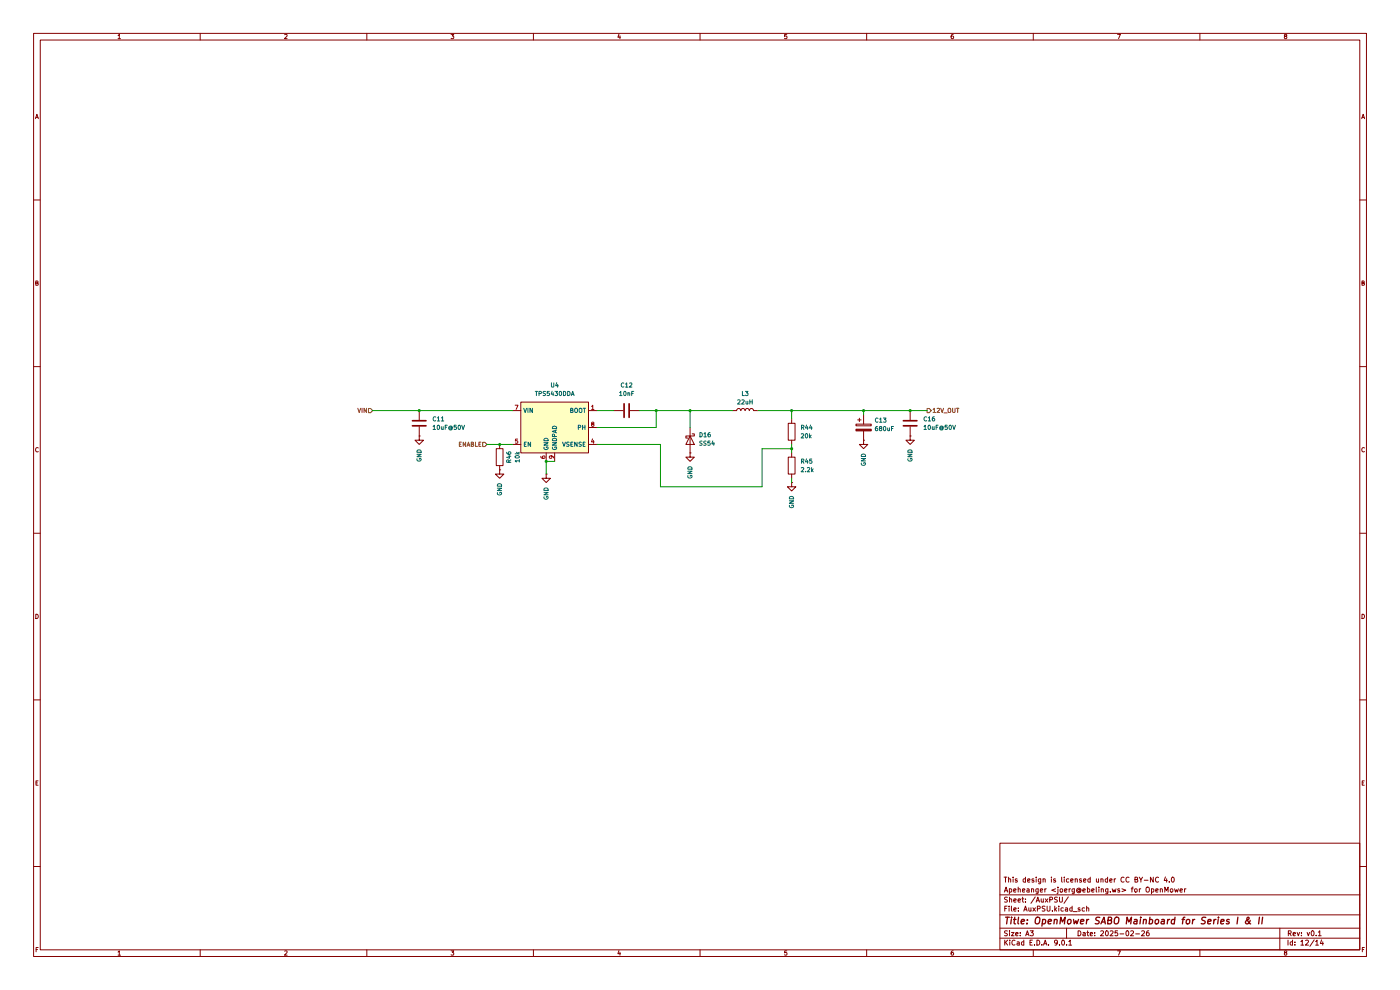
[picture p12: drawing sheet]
(kicad_sch
 (version 20250114)
 (generator "eeschema")
 (generator_version "9.0")
 (paper "A3")
 (title_block
  (title "OpenMower SABO Mainboard for Series I & II")
  (date "2025-02-26")
  (rev "v0.1")
  (company "Apeheanger <joerg@ebeling.ws> for OpenMower")
  (comment 1 "This design is licensed under CC BY-NC 4.0"))
 (lib_symbols
  (symbol "Device:C"
   (pin_numbers (hide yes))
   (pin_names
    (offset 0.254)) (exclude_from_sim no) (in_bom yes) (on_board yes)
   (property "Reference" "C" (at 0.635 2.54 0) (effects (font (size 1.27 1.27)) (justify left)))
   (property "Value" "C" (at 0.635 -2.54 0) (effects (font (size 1.27 1.27)) (justify left)))
   (property "Footprint" "" (at 0.9652 -3.81 0) (effects (font (size 1.27 1.27)) (hide yes)))
   (property "Datasheet" "~" (at 0 0 0) (effects (font (size 1.27 1.27)) (hide yes)))
   (property "Description" "Unpolarized capacitor" (at 0 0 0) (effects (font (size 1.27 1.27)) (hide yes)))
   (symbol "C_0_1"
    (polyline (pts (xy -2.032 0.762) (xy 2.032 0.762)) (stroke (width 0.508) (type default)) (fill (type none)))
    (polyline (pts (xy -2.032 -0.762) (xy 2.032 -0.762)) (stroke (width 0.508) (type default)) (fill (type none))))
   (symbol "C_1_1"
    (pin passive line (at 0 3.81 270) (length 2.794) (name "~" (effects (font (size 1.27 1.27)))) (number "1" (effects (font (size 1.27 1.27)))))
    (pin passive line (at 0 -3.81 90) (length 2.794) (name "~" (effects (font (size 1.27 1.27)))) (number "2" (effects (font (size 1.27 1.27))))))
   (embedded_fonts no))
  (symbol "Device:C_Polarized"
   (pin_numbers (hide yes))
   (pin_names
    (offset 0.254)) (exclude_from_sim no) (in_bom yes) (on_board yes)
   (property "Reference" "C" (at 0.635 2.54 0) (effects (font (size 1.27 1.27)) (justify left)))
   (property "Value" "C_Polarized" (at 0.635 -2.54 0) (effects (font (size 1.27 1.27)) (justify left)))
   (property "Footprint" "" (at 0.9652 -3.81 0) (effects (font (size 1.27 1.27)) (hide yes)))
   (property "Datasheet" "~" (at 0 0 0) (effects (font (size 1.27 1.27)) (hide yes)))
   (property "Description" "Polarized capacitor" (at 0 0 0) (effects (font (size 1.27 1.27)) (hide yes)))
   (symbol "C_Polarized_0_1"
    (rectangle (start -2.286 0.508) (end 2.286 1.016) (stroke (width 0) (type default)) (fill (type none)))
    (polyline (pts (xy -1.778 2.286) (xy -0.762 2.286)) (stroke (width 0) (type default)) (fill (type none)))
    (polyline (pts (xy -1.27 2.794) (xy -1.27 1.778)) (stroke (width 0) (type default)) (fill (type none)))
    (rectangle (start 2.286 -0.508) (end -2.286 -1.016) (stroke (width 0) (type default)) (fill (type outline))))
   (symbol "C_Polarized_1_1"
    (pin passive line (at 0 3.81 270) (length 2.794) (name "~" (effects (font (size 1.27 1.27)))) (number "1" (effects (font (size 1.27 1.27)))))
    (pin passive line (at 0 -3.81 90) (length 2.794) (name "~" (effects (font (size 1.27 1.27)))) (number "2" (effects (font (size 1.27 1.27))))))
   (embedded_fonts no))
  (symbol "Device:D_Schottky"
   (pin_numbers (hide yes))
   (pin_names
    (offset 1.016) (hide yes)) (exclude_from_sim no) (in_bom yes) (on_board yes)
   (property "Reference" "D" (at 0 2.54 0) (effects (font (size 1.27 1.27))))
   (property "Value" "D_Schottky" (at 0 -2.54 0) (effects (font (size 1.27 1.27))))
   (property "Footprint" "" (at 0 0 0) (effects (font (size 1.27 1.27)) (hide yes)))
   (property "Datasheet" "~" (at 0 0 0) (effects (font (size 1.27 1.27)) (hide yes)))
   (property "Description" "Schottky diode" (at 0 0 0) (effects (font (size 1.27 1.27)) (hide yes)))
   (symbol "D_Schottky_0_1"
    (polyline (pts (xy -1.905 0.635) (xy -1.905 1.27) (xy -1.27 1.27) (xy -1.27 -1.27) (xy -0.635 -1.27) (xy -0.635 -0.635)) (stroke (width 0.254) (type default)) (fill (type none)))
    (polyline (pts (xy 1.27 1.27) (xy 1.27 -1.27) (xy -1.27 0) (xy 1.27 1.27)) (stroke (width 0.254) (type default)) (fill (type none)))
    (polyline (pts (xy 1.27 0) (xy -1.27 0)) (stroke (width 0) (type default)) (fill (type none))))
   (symbol "D_Schottky_1_1"
    (pin passive line (at -3.81 0 0) (length 2.54) (name "K" (effects (font (size 1.27 1.27)))) (number "1" (effects (font (size 1.27 1.27)))))
    (pin passive line (at 3.81 0 180) (length 2.54) (name "A" (effects (font (size 1.27 1.27)))) (number "2" (effects (font (size 1.27 1.27))))))
   (embedded_fonts no))
  (symbol "Device:L"
   (pin_numbers (hide yes))
   (pin_names
    (offset 1.016) (hide yes)) (exclude_from_sim no) (in_bom yes) (on_board yes)
   (property "Reference" "L" (at -1.27 0 90) (effects (font (size 1.27 1.27))))
   (property "Value" "L" (at 1.905 0 90) (effects (font (size 1.27 1.27))))
   (property "Footprint" "" (at 0 0 0) (effects (font (size 1.27 1.27)) (hide yes)))
   (property "Datasheet" "~" (at 0 0 0) (effects (font (size 1.27 1.27)) (hide yes)))
   (property "Description" "Inductor" (at 0 0 0) (effects (font (size 1.27 1.27)) (hide yes)))
   (symbol "L_0_1"
    (arc (start 0 2.54) (mid 0.6323 1.905) (end 0 1.27) (stroke (width 0) (type default)) (fill (type none)))
    (arc (start 0 1.27) (mid 0.6323 0.635) (end 0 0) (stroke (width 0) (type default)) (fill (type none)))
    (arc (start 0 0) (mid 0.6323 -0.635) (end 0 -1.27) (stroke (width 0) (type default)) (fill (type none)))
    (arc (start 0 -1.27) (mid 0.6323 -1.905) (end 0 -2.54) (stroke (width 0) (type default)) (fill (type none))))
   (symbol "L_1_1"
    (pin passive line (at 0 3.81 270) (length 1.27) (name "1" (effects (font (size 1.27 1.27)))) (number "1" (effects (font (size 1.27 1.27)))))
    (pin passive line (at 0 -3.81 90) (length 1.27) (name "2" (effects (font (size 1.27 1.27)))) (number "2" (effects (font (size 1.27 1.27))))))
   (embedded_fonts no))
  (symbol "Device:R"
   (pin_numbers (hide yes))
   (pin_names
    (offset 0)) (exclude_from_sim no) (in_bom yes) (on_board yes)
   (property "Reference" "R" (at 2.032 0 90) (effects (font (size 1.27 1.27))))
   (property "Value" "R" (at 0 0 90) (effects (font (size 1.27 1.27))))
   (property "Footprint" "" (at -1.778 0 90) (effects (font (size 1.27 1.27)) (hide yes)))
   (property "Datasheet" "~" (at 0 0 0) (effects (font (size 1.27 1.27)) (hide yes)))
   (property "Description" "Resistor" (at 0 0 0) (effects (font (size 1.27 1.27)) (hide yes)))
   (symbol "R_0_1"
    (rectangle (start -1.016 -2.54) (end 1.016 2.54) (stroke (width 0.254) (type default)) (fill (type none))))
   (symbol "R_1_1"
    (pin passive line (at 0 3.81 270) (length 1.27) (name "~" (effects (font (size 1.27 1.27)))) (number "1" (effects (font (size 1.27 1.27)))))
    (pin passive line (at 0 -3.81 90) (length 1.27) (name "~" (effects (font (size 1.27 1.27)))) (number "2" (effects (font (size 1.27 1.27))))))
   (embedded_fonts no))
  (symbol "Regulator_Switching:TPS5430DDA" (exclude_from_sim no) (in_bom yes) (on_board yes)
   (property "Reference" "U" (at -10.16 8.89 0) (effects (font (size 1.27 1.27)) (justify left)))
   (property "Value" "TPS5430DDA" (at -1.27 8.89 0) (effects (font (size 1.27 1.27)) (justify left)))
   (property "Footprint" "Package_SO:TI_SO-PowerPAD-8_ThermalVias" (at 1.27 -8.89 0) (effects (font (size 1.27 1.27)
    (italic yes)) (justify left) (hide yes)))
   (property "Datasheet" "http://www.ti.com/lit/ds/symlink/tps5430.pdf" (at 0 0 0) (effects (font (size 1.27 1.27)) (hide yes)))
   (property "Description" "3A, Step Down Swift Converter, Adjustable Output Voltage, 5.5-36V Input Voltage, PowerSO-8" (at 0 0 0) (effects (font (size 1.27 1.27)) (hide yes)))
   (symbol "TPS5430DDA_0_1"
    (rectangle (start -10.16 7.62) (end 10.16 -7.62) (stroke (width 0.254) (type default)) (fill (type background))))
   (symbol "TPS5430DDA_1_1"
    (pin power_in line (at -12.7 5.08 0) (length 2.54) (name "VIN" (effects (font (size 1.27 1.27)))) (number "7" (effects (font (size 1.27 1.27)))))
    (pin input line (at -12.7 -5.08 0) (length 2.54) (name "EN" (effects (font (size 1.27 1.27)))) (number "5" (effects (font (size 1.27 1.27)))))
    (pin no_connect line (at -10.16 2.54 0) (length 2.54) (hide yes) (name "NC" (effects (font (size 1.27 1.27)))) (number "2" (effects (font (size 1.27 1.27)))))
    (pin no_connect line (at -10.16 -2.54 0) (length 2.54) (hide yes) (name "NC" (effects (font (size 1.27 1.27)))) (number "3" (effects (font (size 1.27 1.27)))))
    (pin power_in line (at -2.54 -10.16 90) (length 2.54) (name "GND" (effects (font (size 1.27 1.27)))) (number "6" (effects (font (size 1.27 1.27)))))
    (pin power_in line (at 0 -10.16 90) (length 2.54) (name "GNDPAD" (effects (font (size 1.27 1.27)))) (number "9" (effects (font (size 1.27 1.27)))))
    (pin input line (at 12.7 5.08 180) (length 2.54) (name "BOOT" (effects (font (size 1.27 1.27)))) (number "1" (effects (font (size 1.27 1.27)))))
    (pin output line (at 12.7 0 180) (length 2.54) (name "PH" (effects (font (size 1.27 1.27)))) (number "8" (effects (font (size 1.27 1.27)))))
    (pin input line (at 12.7 -5.08 180) (length 2.54) (name "VSENSE" (effects (font (size 1.27 1.27)))) (number "4" (effects (font (size 1.27 1.27))))))
   (embedded_fonts no))
  (symbol "power:GND"
   (power)
   (pin_numbers (hide yes))
   (pin_names
    (offset 0) (hide yes)) (exclude_from_sim no) (in_bom yes) (on_board yes)
   (property "Reference" "#PWR" (at 0 -6.35 0) (effects (font (size 1.27 1.27)) (hide yes)))
   (property "Value" "GND" (at 0 -3.81 0) (effects (font (size 1.27 1.27))))
   (property "Footprint" "" (at 0 0 0) (effects (font (size 1.27 1.27)) (hide yes)))
   (property "Datasheet" "" (at 0 0 0) (effects (font (size 1.27 1.27)) (hide yes)))
   (property "Description" "Power symbol creates a global label with name \"GND\" , ground" (at 0 0 0) (effects (font (size 1.27 1.27)) (hide yes)))
   (symbol "GND_0_1"
    (polyline (pts (xy 0 0) (xy 0 -1.27) (xy 1.27 -1.27) (xy 0 -2.54) (xy -1.27 -1.27) (xy 0 -1.27)) (stroke (width 0) (type default)) (fill (type none))))
   (symbol "GND_1_1"
    (pin power_in line (at 0 0 270) (length 0) (name "~" (effects (font (size 1.27 1.27)))) (number "1" (effects (font (size 1.27 1.27))))))
   (embedded_fonts no)))
 (junction
  (at 149.86 133.35)
  (diameter 0)
  (color 0 0 0 0))
 (junction
  (at 237.49 123.19)
  (diameter 0)
  (color 0 0 0 0))
 (junction
  (at 163.83 138.43)
  (diameter 0)
  (color 0 0 0 0))
 (junction
  (at 237.49 134.62)
  (diameter 0)
  (color 0 0 0 0))
 (junction
  (at 196.85 123.19)
  (diameter 0)
  (color 0 0 0 0))
 (junction
  (at 125.73 123.19)
  (diameter 0)
  (color 0 0 0 0))
 (junction
  (at 259.08 123.19)
  (diameter 0)
  (color 0 0 0 0))
 (junction
  (at 273.05 123.19)
  (diameter 0)
  (color 0 0 0 0))
 (junction
  (at 207.01 123.19)
  (diameter 0)
  (color 0 0 0 0))
 (wire
  (pts (xy 196.85 123.19) (xy 191.77 123.19))
  (stroke (width 0) (type default)))
 (wire
  (pts (xy 207.01 128.27) (xy 207.01 123.19))
  (stroke (width 0) (type default)))
 (wire
  (pts (xy 237.49 133.35) (xy 237.49 134.62))
  (stroke (width 0) (type default)))
 (wire
  (pts (xy 259.08 124.46) (xy 259.08 123.19))
  (stroke (width 0) (type default)))
 (wire
  (pts (xy 125.73 123.19) (xy 153.67 123.19))
  (stroke (width 0) (type default)))
 (wire
  (pts (xy 163.83 142.24) (xy 163.83 138.43))
  (stroke (width 0) (type default)))
 (wire
  (pts (xy 149.86 133.35) (xy 153.67 133.35))
  (stroke (width 0) (type default)))
 (wire
  (pts (xy 207.01 123.19) (xy 219.71 123.19))
  (stroke (width 0) (type default)))
 (wire
  (pts (xy 228.6 146.05) (xy 228.6 134.62))
  (stroke (width 0) (type default)))
 (wire
  (pts (xy 273.05 123.19) (xy 278.13 123.19))
  (stroke (width 0) (type default)))
 (wire
  (pts (xy 237.49 143.51) (xy 237.49 144.78))
  (stroke (width 0) (type default)))
 (wire
  (pts (xy 259.08 123.19) (xy 273.05 123.19))
  (stroke (width 0) (type default)))
 (wire
  (pts (xy 179.07 123.19) (xy 184.15 123.19))
  (stroke (width 0) (type default)))
 (wire
  (pts (xy 237.49 123.19) (xy 237.49 125.73))
  (stroke (width 0) (type default)))
 (wire
  (pts (xy 111.76 123.19) (xy 125.73 123.19))
  (stroke (width 0) (type default)))
 (wire
  (pts (xy 237.49 134.62) (xy 237.49 135.89))
  (stroke (width 0) (type default)))
 (wire
  (pts (xy 196.85 128.27) (xy 196.85 123.19))
  (stroke (width 0) (type default)))
 (wire
  (pts (xy 227.33 123.19) (xy 237.49 123.19))
  (stroke (width 0) (type default)))
 (wire
  (pts (xy 228.6 134.62) (xy 237.49 134.62))
  (stroke (width 0) (type default)))
 (wire
  (pts (xy 198.12 133.35) (xy 198.12 146.05))
  (stroke (width 0) (type default)))
 (wire
  (pts (xy 259.08 123.19) (xy 237.49 123.19))
  (stroke (width 0) (type default)))
 (wire
  (pts (xy 146.05 133.35) (xy 149.86 133.35))
  (stroke (width 0) (type default)))
 (wire
  (pts (xy 163.83 138.43) (xy 166.37 138.43))
  (stroke (width 0) (type default)))
 (wire
  (pts (xy 207.01 123.19) (xy 196.85 123.19))
  (stroke (width 0) (type default)))
 (wire
  (pts (xy 198.12 146.05) (xy 228.6 146.05))
  (stroke (width 0) (type default)))
 (wire
  (pts (xy 179.07 128.27) (xy 196.85 128.27))
  (stroke (width 0) (type default)))
 (wire
  (pts (xy 179.07 133.35) (xy 198.12 133.35))
  (stroke (width 0) (type default)))
 (hierarchical_label "ENABLE"
  (shape input)
  (at 146.05 133.35 180)
  (effects (font (size 1.27 1.27)) (justify right)))
 (hierarchical_label "VIN"
  (shape input)
  (at 111.76 123.19 180)
  (effects (font (size 1.27 1.27)) (justify right)))
 (hierarchical_label "12V_OUT"
  (shape output)
  (at 278.13 123.19 0)
  (effects (font (size 1.27 1.27)) (justify left)))
 (symbol
  (lib_id "Device:L")
  (at 223.52 123.19 90)
  (unit 1)
  (exclude_from_sim no)
  (in_bom yes)
  (on_board yes)
  (dnp no)
  (fields_autoplaced yes)
  (property "Reference" "L3" (at 223.52 118.11 90) (effects (font (size 1.27 1.27))))
  (property "Value" "22uH" (at 223.52 120.65 90) (effects (font (size 1.27 1.27))))
  (property "Footprint" "Inductor_SMD:L_Sunlord_MWSA1004S" (at 223.52 123.19 0) (effects (font (size 1.27 1.27)) (hide yes)))
  (property "Datasheet" "~" (at 223.52 123.19 0) (effects (font (size 1.27 1.27)) (hide yes)))
  (property "Description" "Inductor" (at 223.52 123.19 0) (effects (font (size 1.27 1.27)) (hide yes)))
  (property "JLC" "C408489" (at 223.52 123.19 0) (effects (font (size 1.27 1.27)) (hide yes)))
  (pin "1")
  (pin "2"))
 (symbol
  (lib_id "power:GND")
  (at 125.73 130.81 0)
  (mirror y)
  (unit 1)
  (exclude_from_sim no)
  (in_bom yes)
  (on_board yes)
  (dnp no)
  (property "Reference" "#PWR026" (at 125.73 137.16 0) (effects (font (size 1.27 1.27)) (hide yes)))
  (property "Value" "GND" (at 125.7301 134.62 90) (effects (font (size 1.27 1.27)) (justify right)))
  (property "Footprint" "" (at 125.73 130.81 0) (effects (font (size 1.27 1.27)) (hide yes)))
  (property "Datasheet" "" (at 125.73 130.81 0) (effects (font (size 1.27 1.27)) (hide yes)))
  (property "Description" "Power symbol creates a global label with name \"GND\" , ground" (at 125.73 130.81 0) (effects (font (size 1.27 1.27)) (hide yes)))
  (pin "1"))
 (symbol
  (lib_id "Device:R")
  (at 149.86 137.16 0)
  (mirror y)
  (unit 1)
  (exclude_from_sim no)
  (in_bom yes)
  (on_board yes)
  (dnp no)
  (property "Reference" "R46" (at 152.654 137.16 90) (effects (font (size 1.27 1.27))))
  (property "Value" "10k" (at 155.194 137.16 90) (effects (font (size 1.27 1.27))))
  (property "Footprint" "Resistor_SMD:R_0402_1005Metric" (at 151.638 137.16 90) (effects (font (size 1.27 1.27)) (hide yes)))
  (property "Datasheet" "~" (at 149.86 137.16 0) (effects (font (size 1.27 1.27)) (hide yes)))
  (property "Description" "62.5mW Thick Film Resistors 50V ±100ppm/℃ ±1% 10kΩ 0402 Chip Resistor" (at 149.86 137.16 0) (effects (font (size 1.27 1.27)) (hide yes)))
  (property "JLC" "C25744" (at 149.86 137.16 0) (effects (font (size 1.27 1.27)) (hide yes)))
  (pin "2")
  (pin "1"))
 (symbol
  (lib_id "Device:R")
  (at 237.49 129.54 0)
  (unit 1)
  (exclude_from_sim no)
  (in_bom yes)
  (on_board yes)
  (dnp no)
  (fields_autoplaced yes)
  (property "Reference" "R44" (at 240.03 128.2699 0) (effects (font (size 1.27 1.27)) (justify left)))
  (property "Value" "20k" (at 240.03 130.8099 0) (effects (font (size 1.27 1.27)) (justify left)))
  (property "Footprint" "Resistor_SMD:R_0805_2012Metric" (at 235.712 129.54 90) (effects (font (size 1.27 1.27)) (hide yes)))
  (property "Datasheet" "~" (at 237.49 129.54 0) (effects (font (size 1.27 1.27)) (hide yes)))
  (property "Description" "Resistor" (at 237.49 129.54 0) (effects (font (size 1.27 1.27)) (hide yes)))
  (property "JLC" "C4328" (at 237.49 129.54 0) (effects (font (size 1.27 1.27)) (hide yes)))
  (pin "1")
  (pin "2"))
 (symbol
  (lib_id "power:GND")
  (at 273.05 130.81 0)
  (mirror y)
  (unit 1)
  (exclude_from_sim no)
  (in_bom yes)
  (on_board yes)
  (dnp no)
  (property "Reference" "#PWR0126" (at 273.05 137.16 0) (effects (font (size 1.27 1.27)) (hide yes)))
  (property "Value" "GND" (at 273.0501 134.62 90) (effects (font (size 1.27 1.27)) (justify right)))
  (property "Footprint" "" (at 273.05 130.81 0) (effects (font (size 1.27 1.27)) (hide yes)))
  (property "Datasheet" "" (at 273.05 130.81 0) (effects (font (size 1.27 1.27)) (hide yes)))
  (property "Description" "Power symbol creates a global label with name \"GND\" , ground" (at 273.05 130.81 0) (effects (font (size 1.27 1.27)) (hide yes)))
  (pin "1"))
 (symbol
  (lib_id "power:GND")
  (at 207.01 135.89 0)
  (mirror y)
  (unit 1)
  (exclude_from_sim no)
  (in_bom yes)
  (on_board yes)
  (dnp no)
  (property "Reference" "#PWR027" (at 207.01 142.24 0) (effects (font (size 1.27 1.27)) (hide yes)))
  (property "Value" "GND" (at 207.0101 139.7 90) (effects (font (size 1.27 1.27)) (justify right)))
  (property "Footprint" "" (at 207.01 135.89 0) (effects (font (size 1.27 1.27)) (hide yes)))
  (property "Datasheet" "" (at 207.01 135.89 0) (effects (font (size 1.27 1.27)) (hide yes)))
  (property "Description" "Power symbol creates a global label with name \"GND\" , ground" (at 207.01 135.89 0) (effects (font (size 1.27 1.27)) (hide yes)))
  (pin "1"))
 (symbol
  (lib_id "Regulator_Switching:TPS5430DDA")
  (at 166.37 128.27 0)
  (unit 1)
  (exclude_from_sim no)
  (in_bom yes)
  (on_board yes)
  (dnp no)
  (fields_autoplaced yes)
  (property "Reference" "U4" (at 166.37 115.57 0) (effects (font (size 1.27 1.27))))
  (property "Value" "TPS5430DDA" (at 166.37 118.11 0) (effects (font (size 1.27 1.27))))
  (property "Footprint" "Package_SO:TI_SO-PowerPAD-8_ThermalVias" (at 167.64 137.16 0) (effects (font (size 1.27 1.27)
    (italic yes)) (justify left) (hide yes)))
  (property "Datasheet" "http://www.ti.com/lit/ds/symlink/tps5430.pdf" (at 166.37 128.27 0) (effects (font (size 1.27 1.27)) (hide yes)))
  (property "Description" "3A, Step Down Swift Converter, Adjustable Output Voltage, 5.5-36V Input Voltage, PowerSO-8" (at 166.37 128.27 0) (effects (font (size 1.27 1.27)) (hide yes)))
  (property "JLC" "C9864" (at 166.37 128.27 0) (effects (font (size 1.27 1.27)) (hide yes)))
  (pin "9")
  (pin "4")
  (pin "2")
  (pin "5")
  (pin "1")
  (pin "3")
  (pin "6")
  (pin "8")
  (pin "7"))
 (symbol
  (lib_id "Device:R")
  (at 237.49 139.7 0)
  (unit 1)
  (exclude_from_sim no)
  (in_bom yes)
  (on_board yes)
  (dnp no)
  (fields_autoplaced yes)
  (property "Reference" "R45" (at 240.03 138.4299 0) (effects (font (size 1.27 1.27)) (justify left)))
  (property "Value" "2.2k" (at 240.03 140.9699 0) (effects (font (size 1.27 1.27)) (justify left)))
  (property "Footprint" "Resistor_SMD:R_0805_2012Metric" (at 235.712 139.7 90) (effects (font (size 1.27 1.27)) (hide yes)))
  (property "Datasheet" "~" (at 237.49 139.7 0) (effects (font (size 1.27 1.27)) (hide yes)))
  (property "Description" "Resistor" (at 237.49 139.7 0) (effects (font (size 1.27 1.27)) (hide yes)))
  (property "JLC" "C17520" (at 237.49 139.7 0) (effects (font (size 1.27 1.27)) (hide yes)))
  (pin "1")
  (pin "2"))
 (symbol
  (lib_id "power:GND")
  (at 149.86 140.97 0)
  (mirror y)
  (unit 1)
  (exclude_from_sim no)
  (in_bom yes)
  (on_board yes)
  (dnp no)
  (property "Reference" "#PWR030" (at 149.86 147.32 0) (effects (font (size 1.27 1.27)) (hide yes)))
  (property "Value" "GND" (at 149.8601 144.78 90) (effects (font (size 1.27 1.27)) (justify right)))
  (property "Footprint" "" (at 149.86 140.97 0) (effects (font (size 1.27 1.27)) (hide yes)))
  (property "Datasheet" "" (at 149.86 140.97 0) (effects (font (size 1.27 1.27)) (hide yes)))
  (property "Description" "Power symbol creates a global label with name \"GND\" , ground" (at 149.86 140.97 0) (effects (font (size 1.27 1.27)) (hide yes)))
  (pin "1"))
 (symbol
  (lib_id "power:GND")
  (at 163.83 142.24 0)
  (mirror y)
  (unit 1)
  (exclude_from_sim no)
  (in_bom yes)
  (on_board yes)
  (dnp no)
  (property "Reference" "#PWR025" (at 163.83 148.59 0) (effects (font (size 1.27 1.27)) (hide yes)))
  (property "Value" "GND" (at 163.8301 146.05 90) (effects (font (size 1.27 1.27)) (justify right)))
  (property "Footprint" "" (at 163.83 142.24 0) (effects (font (size 1.27 1.27)) (hide yes)))
  (property "Datasheet" "" (at 163.83 142.24 0) (effects (font (size 1.27 1.27)) (hide yes)))
  (property "Description" "Power symbol creates a global label with name \"GND\" , ground" (at 163.83 142.24 0) (effects (font (size 1.27 1.27)) (hide yes)))
  (pin "1"))
 (symbol
  (lib_id "power:GND")
  (at 237.49 144.78 0)
  (mirror y)
  (unit 1)
  (exclude_from_sim no)
  (in_bom yes)
  (on_board yes)
  (dnp no)
  (property "Reference" "#PWR028" (at 237.49 151.13 0) (effects (font (size 1.27 1.27)) (hide yes)))
  (property "Value" "GND" (at 237.4901 148.59 90) (effects (font (size 1.27 1.27)) (justify right)))
  (property "Footprint" "" (at 237.49 144.78 0) (effects (font (size 1.27 1.27)) (hide yes)))
  (property "Datasheet" "" (at 237.49 144.78 0) (effects (font (size 1.27 1.27)) (hide yes)))
  (property "Description" "Power symbol creates a global label with name \"GND\" , ground" (at 237.49 144.78 0) (effects (font (size 1.27 1.27)) (hide yes)))
  (pin "1"))
 (symbol
  (lib_id "Device:C")
  (at 125.73 127 0)
  (unit 1)
  (exclude_from_sim no)
  (in_bom yes)
  (on_board yes)
  (dnp no)
  (fields_autoplaced yes)
  (property "Reference" "C11" (at 129.54 125.7299 0) (effects (font (size 1.27 1.27)) (justify left)))
  (property "Value" "10uF@50V" (at 129.54 128.2699 0) (effects (font (size 1.27 1.27)) (justify left)))
  (property "Footprint" "Capacitor_SMD:C_1206_3216Metric" (at 126.6952 130.81 0) (effects (font (size 1.27 1.27)) (hide yes)))
  (property "Datasheet" "~" (at 125.73 127 0) (effects (font (size 1.27 1.27)) (hide yes)))
  (property "Description" "Unpolarized capacitor" (at 125.73 127 0) (effects (font (size 1.27 1.27)) (hide yes)))
  (property "JLC" "C13585" (at 125.73 127 0) (effects (font (size 1.27 1.27)) (hide yes)))
  (pin "1")
  (pin "2"))
 (symbol
  (lib_id "Device:C")
  (at 273.05 127 0)
  (unit 1)
  (exclude_from_sim no)
  (in_bom yes)
  (on_board yes)
  (dnp no)
  (fields_autoplaced yes)
  (property "Reference" "C16" (at 276.86 125.7299 0) (effects (font (size 1.27 1.27)) (justify left)))
  (property "Value" "10uF@50V" (at 276.86 128.2699 0) (effects (font (size 1.27 1.27)) (justify left)))
  (property "Footprint" "Capacitor_SMD:C_1206_3216Metric" (at 274.0152 130.81 0) (effects (font (size 1.27 1.27)) (hide yes)))
  (property "Datasheet" "~" (at 273.05 127 0) (effects (font (size 1.27 1.27)) (hide yes)))
  (property "Description" "Unpolarized capacitor" (at 273.05 127 0) (effects (font (size 1.27 1.27)) (hide yes)))
  (property "JLC" "C13585" (at 273.05 127 0) (effects (font (size 1.27 1.27)) (hide yes)))
  (pin "1")
  (pin "2"))
 (symbol
  (lib_id "Device:D_Schottky")
  (at 207.01 132.08 270)
  (unit 1)
  (exclude_from_sim no)
  (in_bom yes)
  (on_board yes)
  (dnp no)
  (fields_autoplaced yes)
  (property "Reference" "D16" (at 209.55 130.4924 90) (effects (font (size 1.27 1.27)) (justify left)))
  (property "Value" "SS54" (at 209.55 133.0324 90) (effects (font (size 1.27 1.27)) (justify left)))
  (property "Footprint" "Diode_SMD:D_SMA" (at 207.01 132.08 0) (effects (font (size 1.27 1.27)) (hide yes)))
  (property "Datasheet" "~" (at 207.01 132.08 0) (effects (font (size 1.27 1.27)) (hide yes)))
  (property "Description" "Schottky diode" (at 207.01 132.08 0) (effects (font (size 1.27 1.27)) (hide yes)))
  (property "JLC" "C22452" (at 207.01 132.08 90) (effects (font (size 1.27 1.27)) (hide yes)))
  (pin "1")
  (pin "2"))
 (symbol
  (lib_id "Device:C_Polarized")
  (at 259.08 128.27 0)
  (unit 1)
  (exclude_from_sim no)
  (in_bom yes)
  (on_board yes)
  (dnp no)
  (fields_autoplaced yes)
  (property "Reference" "C13" (at 262.255 126.1109 0) (effects (font (size 1.27 1.27)) (justify left)))
  (property "Value" "680uF" (at 262.255 128.6509 0) (effects (font (size 1.27 1.27)) (justify left)))
  (property "Footprint" "Capacitor_SMD:CP_Elec_10x12.5" (at 260.0452 132.08 0) (effects (font (size 1.27 1.27)) (hide yes)))
  (property "Datasheet" "~" (at 259.08 128.27 0) (effects (font (size 1.27 1.27)) (hide yes)))
  (property "Description" "680uF 35V ±20% SMD,D10xL12.5mm Aluminum Electrolytic Capacitors" (at 259.08 128.27 0) (effects (font (size 1.27 1.27)) (hide yes)))
  (property "Stock_PN" "CP-SMD-680uF-35V" (at 259.08 128.27 0) (effects (font (size 1.27 1.27)) (hide yes)))
  (property "Digikey" "P124828TR-ND" (at 259.08 128.27 0) (effects (font (size 1.27 1.27)) (hide yes)))
  (property "JLC" "C22387801" (at 259.08 128.27 0) (effects (font (size 1.27 1.27)) (hide yes)))
  (property "FT Rotation Offset" "180" (at 259.08 128.27 0) (effects (font (size 1.27 1.27)) (hide yes)))
  (pin "1")
  (pin "2"))
 (symbol
  (lib_id "Device:C")
  (at 187.96 123.19 90)
  (unit 1)
  (exclude_from_sim no)
  (in_bom yes)
  (on_board yes)
  (dnp no)
  (fields_autoplaced yes)
  (property "Reference" "C12" (at 187.96 115.57 90) (effects (font (size 1.27 1.27))))
  (property "Value" "10nF" (at 187.96 118.11 90) (effects (font (size 1.27 1.27))))
  (property "Footprint" "Capacitor_SMD:C_0805_2012Metric" (at 191.77 122.2248 0) (effects (font (size 1.27 1.27)) (hide yes)))
  (property "Datasheet" "~" (at 187.96 123.19 0) (effects (font (size 1.27 1.27)) (hide yes)))
  (property "Description" "Unpolarized capacitor" (at 187.96 123.19 0) (effects (font (size 1.27 1.27)) (hide yes)))
  (property "JLC" "C1710" (at 187.96 123.19 0) (effects (font (size 1.27 1.27)) (hide yes)))
  (pin "1")
  (pin "2"))
 (symbol
  (lib_id "power:GND")
  (at 259.08 132.08 0)
  (mirror y)
  (unit 1)
  (exclude_from_sim no)
  (in_bom yes)
  (on_board yes)
  (dnp no)
  (property "Reference" "#PWR029" (at 259.08 138.43 0) (effects (font (size 1.27 1.27)) (hide yes)))
  (property "Value" "GND" (at 259.0801 135.89 90) (effects (font (size 1.27 1.27)) (justify right)))
  (property "Footprint" "" (at 259.08 132.08 0) (effects (font (size 1.27 1.27)) (hide yes)))
  (property "Datasheet" "" (at 259.08 132.08 0) (effects (font (size 1.27 1.27)) (hide yes)))
  (property "Description" "Power symbol creates a global label with name \"GND\" , ground" (at 259.08 132.08 0) (effects (font (size 1.27 1.27)) (hide yes)))
  (pin "1")))
